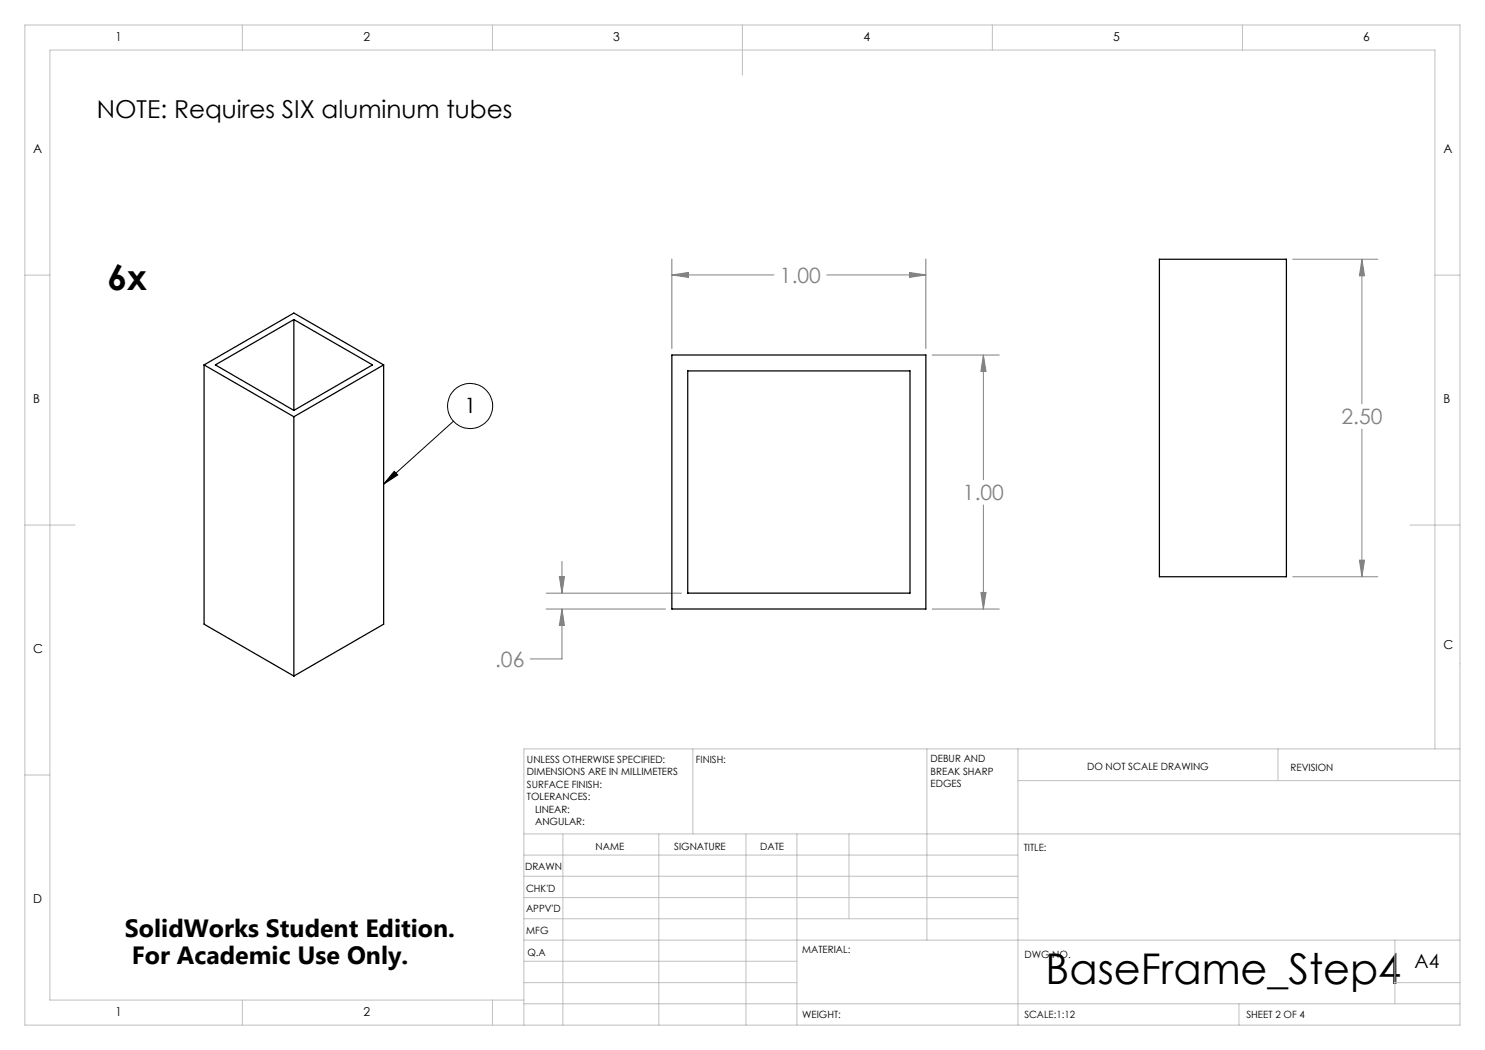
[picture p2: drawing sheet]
<svg xmlns="http://www.w3.org/2000/svg" width="297mm" height="210mm" viewBox="0 0 297 210" stroke-linecap="round" stroke-linejoin="round" font-family="sans-serif">
<g fill="none" stroke="#000" stroke-width=".2">
<path d="M78.8 94.3l.8 .7-2.9 1.8zM90.7 84.2l-14 12.6"/>
<circle cx="94" cy="81.2" r="4.5"/>
</g>
<g fill="none" stroke="#808080" stroke-width=".2">
<path d="M134.4 55l3.3-.5v1zM134.4 51.8v17.9M134.4 55h20.4M165.3 55h19.9M181.9 54.5l3.3 .5-3.3 .5zM185.2 51.8v17.9M258.6 51.8h17M272.4 51.8l.5 3.4h-1zM272.4 51.8v29M186.4 71h13.4M196.7 71l.5 3.3h-1zM196.7 71v24.9"/>
<path d="M272.4 85.8v29.5M109.2 118.6h27.1M111.9 115.3h1l-.5 3.3zM112.4 112.3v6.3M196.2 118.5h1l-.5 3.3zM196.7 101v20.8M258.6 115.3h17M271.9 112h1l-.5 3.3zM109.2 121.8h23.9M112.4 121.8l.5 3.3h-1zM112.4 121.8v10h-6.4M186.4 121.8h13.4"/>
</g>
<g fill="none" stroke="#c0c0c0" stroke-width=".2">
<path d="M5 5h287v200h-287zM48.5 5v5M98.5 5v5M148.5 5v10M198.5 5v5M248.5 5v5M5 55h5M287 55h5M5 105h10M282 105h10M5 155h5M138.6 149.8v17"/>
<path d="M185.4 149.8v38.2M203.6 149.8v55.2M203.6 156.1h88.4M255.6 149.8v6.3M287 149.8v-139.8h-277v190h94.8M292 149.8h-187.2v55.2M104.8 166.8h187.2M104.8 179.5h98.8M104.8 175.3h98.8M104.8 171h98.8M112.6 166.8v38.2M131.8 166.8v38.2"/>
<path d="M149.2 166.8v38.2M159.4 166.8v38.2M169.8 166.8v17M104.8 183.8h98.8M104.8 196.5h54.6M104.8 192.3h54.6M104.8 188h187.2M279 196.5h13M279 188v12.8M48.5 200v5M98.5 200v5M104.8 200.8h187.2"/>
<path d="M247.8 200.8v4.2"/>
</g>
<path d="M78.8 94.3l.8 .7-2.9 1.8z" fill="#000"/>
<path d="M272.4 51.8l.5 3.4h-1zM271.9 112h1l-.5 3.3zM181.9 54.5l3.3 .5-3.3 .5zM134.4 55l3.3-.5v1zM196.2 118.5h1l-.5 3.3zM196.7 71l.5 3.3h-1zM111.9 115.3h1l-.5 3.3zM112.4 121.8l.5 3.3h-1z" fill="#808080"/>
<path d="M231.9 51.8h25.4v63.5h-25.4zM40.8 73l18-10.4 17.9 10.4M40.8 73l18 10.4M40.8 73v51.8l18 10.4M58.8 63.9l-15.7 9.1 15.7 9.1M58.8 63.9l15.7 9.1-15.7 9.1M58.8 63.9v18.2M76.7 73l-17.9 10.4M76.7 73v51.8l-17.9 10.4M134.4 71h50.8v50.8h-50.8zM137.5 74.2h44.5v44.4h-44.5zM58.8 83.4v51.8" fill="none" stroke="#000" stroke-width=".25"/>
<text font-size="8.5" x="209.1" y="196.7">BaseFrame_Step4</text>
<text font-size="7.1" x="21.5" y="58">6x</text>
<g font-size="5">
<text x="25" y="187.4">SolidWorks Student Edition.</text>
<text x="26.4" y="192.9">For Academic Use Only.</text>
</g>
<text font-size="4.9" x="19.4" y="23.6">NOTE: Requires SIX aluminum tubes</text>
<g font-size="4.2" fill="#808080">
<text x="156" y="56.6">1.00</text>
<text x="268.3" y="84.9">2.50</text>
<text x="192.6" y="100.1">1.00</text>
<text x="99" y="133.4">.06</text>
</g>
<text font-size="4.2" x="92.9" y="82.7">1</text>
<text font-size="3.9" x="282.9" y="193.6">A4</text>
<g font-size="2.5">
<text x="23.1" y="8.2">1</text>
<text x="72.7" y="8.2">2</text>
<text x="122.7" y="8.2">3</text>
<text x="172.7" y="8.2">4</text>
<text x="222.7" y="8.2">5</text>
<text x="272.7" y="8.2">6</text>
<text x="6.7" y="30.7">A</text>
<text x="288.7" y="30.7">A</text>
<text x="6.7" y="80.7">B</text>
<text x="288.7" y="80.7">B</text>
<text x="6.7" y="130.7">C</text>
<text x="288.7" y="129.7">C</text>
<text x="6.7" y="180.7">D</text>
<text x="23.1" y="203.2">1</text>
<text x="72.7" y="203.2">2</text>
</g>
<g font-size="2">
<text x="105.4" y="152.6">UNLESS OTHERWISE SPECIFIED:</text>
<text x="105.4" y="155.1">DIMENSIONS ARE IN MILLIMETERS</text>
<text x="139.2" y="152.6">FINISH:</text>
<text x="186.1" y="152.5">DEBUR AND</text>
<text x="186.1" y="155">BREAK SHARP</text>
<text x="217.4" y="154">DO NOT SCALE DRAWING</text>
<text x="258.1" y="154.2">REVISION</text>
<text x="105.4" y="157.6">SURFACE FINISH:</text>
<text x="105.4" y="160.1">TOLERANCES:</text>
<text x="186.1" y="157.5">EDGES</text>
<text x="107" y="162.6">LINEAR:</text>
<text x="107" y="165.1">ANGULAR:</text>
<text x="119.1" y="170">NAME</text>
<text x="134.8" y="169.9">SIGNATURE</text>
<text x="152" y="169.9">DATE</text>
<text x="204.8" y="170.2">TITLE:</text>
<text x="105" y="174.1">DRAWN</text>
<text x="105.2" y="178.3">CHK'D</text>
<text x="105.2" y="182.4">APPV'D</text>
<text x="105.3" y="186.8">MFG</text>
<text x="105.5" y="191.1">Q.A</text>
<text x="160.5" y="190.5">MATERIAL:</text>
<text x="204.9" y="191.6">DWG NO.</text>
<text x="160.4" y="203.5">WEIGHT:</text>
<text x="204.9" y="203.6">SCALE:1:12</text>
<text x="249.3" y="203.6">SHEET 2 OF 4</text>
</g>
</svg>
